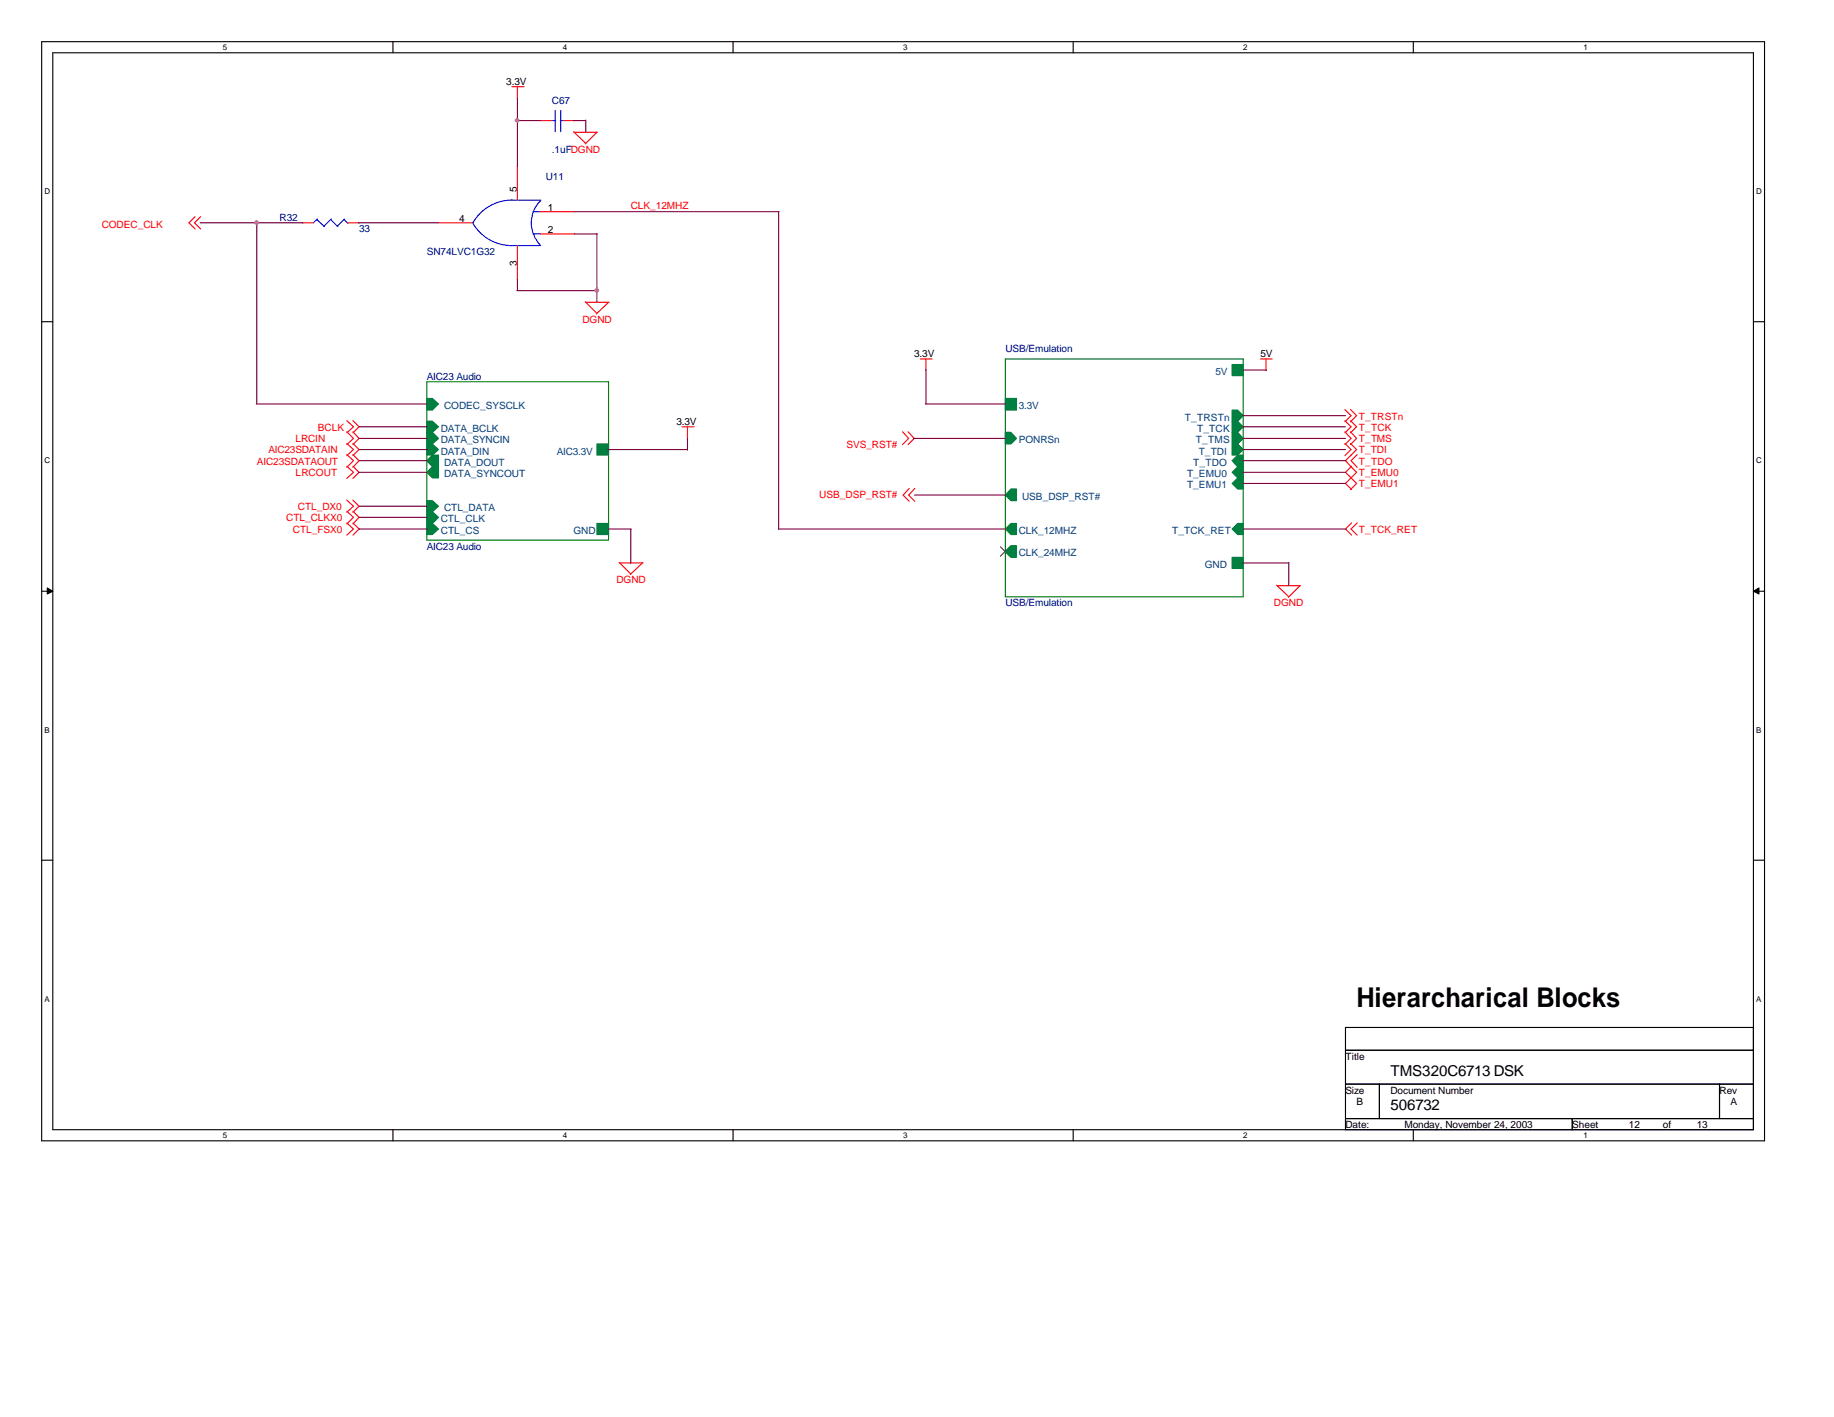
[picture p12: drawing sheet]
<svg xmlns="http://www.w3.org/2000/svg" width="279mm" height="216mm" viewBox="0 0 279 216" stroke-linecap="round" stroke-linejoin="round" font-family="sans-serif">
<g fill="none" stroke="#000" stroke-width=".17">
<path d="M6.3 6.3h262.5v167.5h-262.5zM8 8h259.1v164.1h-259.1zM59.9 6.3v1.7M111.7 6.3v1.7M163.5 6.3v1.7M215.3 6.3v1.7M6.3 49h1.7M267.1 49h1.7M6.3 90.1h1.7M267.1 90.1h1.7M6.3 131.1h1.7M267.1 131.1h1.7"/>
<path d="M267.1 156.5h-62.1v15.6M59.9 172.1v1.7M111.7 172.1v1.7M163.5 172.1v1.7M205 160h62.1M205 165.2h62.1M205 170.4h62.1M210.1 165.2v5.2M215.3 172.1v1.7M239.5 170.4v1.7M262 165.2v5.2"/>
</g>
<g fill="#000" stroke="#000" stroke-width=".15">
<path d="M7.2 89.6l.8 .5-.8 .4z" fill-rule="evenodd"/>
<path d="M267.1 90.1l.9-.5v.9z" fill-rule="evenodd"/>
</g>
<path d="M65 58.2h27.7v24.1h-27.7zM153.2 54.7h36.2v36.2h-36.2z" fill="none" stroke="#008000" stroke-width=".17"/>
<g fill="#008040" stroke="#008040" stroke-width=".17">
<path d="M187.7 55.5h1.7v1.7h-1.7z" fill-rule="evenodd"/>
<path d="M154 74.5h.9v1.8h-.9l-.8-.9z" fill-rule="evenodd"/>
<path d="M188.6 69.3h.8v1.8h-.8l-.9-.9z" fill-rule="evenodd"/>
<path d="M187.7 64.2h.9l.8 .8-.8 .9h-.9z" fill-rule="evenodd"/>
<path d="M187.7 65.9h.9l.8 .9-.8 .8h-.9z" fill-rule="evenodd"/>
<path d="M187.7 62.5h.9l.8 .8-.8 .9h-.9z" fill-rule="evenodd"/>
<path d="M188.6 71.1h.8v1.7h-.8l-.9-.8z" fill-rule="evenodd"/>
<path d="M188.6 72.8h.8v1.7h-.8l-.9-.8z" fill-rule="evenodd"/>
<path d="M187.7 67.6h.9l.8 .9-.8 .8h-.9z" fill-rule="evenodd"/>
<path d="M153.2 60.7h1.7v1.8h-1.7z" fill-rule="evenodd"/>
<path d="M153.2 65.9h.8l.9 .9-.9 .8h-.8z" fill-rule="evenodd"/>
<path d="M187.7 84.9h1.7v1.7h-1.7z" fill-rule="evenodd"/>
<path d="M188.6 79.8h.8v1.6h-.8l-.9-.8z" fill-rule="evenodd"/>
<path d="M154 79.8h.9v1.6h-.9l-.8-.8z" fill-rule="evenodd"/>
<path d="M154 83.1h.9v1.8h-.9l-.8-.8z" fill-rule="evenodd"/>
<path d="M90.9 79.8h1.8v1.6h-1.8z" fill-rule="evenodd"/>
<path d="M65 64.2h.9l.9 .8-.9 .9h-.9z" fill-rule="evenodd"/>
<path d="M65 65.9h.9l.9 .9-.9 .8h-.9z" fill-rule="evenodd"/>
<path d="M65 67.6h.9l.9 .9-.9 .8h-.9z" fill-rule="evenodd"/>
<path d="M65.9 69.3h.9v1.8h-.9l-.9-.9z" fill-rule="evenodd"/>
<path d="M65 76.3h.9l.9 .8-.9 .9h-.9z" fill-rule="evenodd"/>
<path d="M65 78h.9l.9 .8-.9 1h-.9z" fill-rule="evenodd"/>
<path d="M65 79.8h.9l.9 .8-.9 .8h-.9z" fill-rule="evenodd"/>
<path d="M65 60.7h.9l.9 .9-.9 .9h-.9z" fill-rule="evenodd"/>
<path d="M90.9 67.6h1.8v1.7h-1.8z" fill-rule="evenodd"/>
<path d="M65.9 71.1h.9v1.7h-.9l-.9-.8z" fill-rule="evenodd"/>
</g>
<path d="M152.4 83.3l1.5 1.5M153.9 83.2l-1.5 1.6" fill="none" stroke="#804000" stroke-width=".17"/>
<g fill="none" stroke="#f00" stroke-width=".17">
<path d="M78 13.2h1.8M78.8 13.2v1.9M82.3 18.4h1.8M85.8 18.4h1.7M29.7 33l-.9 1 .9 .9M30.6 33l-1 1 1 .9M46.1 34h1.7M52.9 34h1.8M66.8 34h5.2M78.8 25.3v5.2M78.8 37.4v5.2M82.3 32.3h5.2"/>
<path d="M82.3 35.6h5.2M87.4 20.1l1.8 1.7M87.5 20.2h3.5M90.9 20.2l-1.7 1.7M89.2 46l1.7 1.8M89.2 46.1h3.6M92.7 46.1l-1.9 1.7M140.2 54.7h1.8M141.1 54.7v1.8M192 54.7h1.8M192.9 54.7v1.8M52.8 77.9l1 .9-1 1"/>
<path d="M52.8 79.7l1 .9-1 .9M52.8 76.2l1 .9-1 1M52.8 64.1l1 .9-1 1M52.8 69.3l1 .9-1 1M52.8 71l1 1-1 .9M52.8 67.6l1 .9-1 .9M52.8 65.8l1 1-1 .9M53.8 77.9l.9 .9-.9 1M53.8 79.7l.9 .9-.9 .9M53.8 76.2l.9 .9-.9 1M53.8 64.1l.9 .9-.9 1M53.8 69.3l.9 .9-.9 1"/>
<path d="M53.8 71l.9 1-.9 .9M53.8 67.6l.9 .9-.9 .9M53.8 65.8l.9 1-.9 .9M103.9 65h1.8M104.7 65v1.9M137.5 65.8l.9 1-.9 .9M138.3 65.8l1 1-1 .9M138.5 74.4l-.9 1 .9 1M139.4 74.4l-1 1 1 1M204.9 67.6l.9 .9-.9 .9M204.9 65.8l.9 1-.9 .9M204.9 64.1l.9 .9-.9 1"/>
<path d="M204.9 62.4l.9 .9-.9 1M205.7 67.6l1 .9-1.7 1.7 .9 1M205.7 65.8l1 1-1 .9M205.7 64.1l1 .9-1 1M205.7 71l1 1-1.7 1.7 .9 .9M205.7 62.4l1 .9-1 1M205.9 71l-.9 1 1.7 1.7-1 .9M205.9 79.7l-.9 .9 .9 .9M206.8 69.3l-1 .9 1 1M206.8 79.7l-1 .9 1 .9M94.3 85.7l1.8 1.8M94.4 85.8h3.6"/>
<path d="M97.9 85.8l-1.9 1.7M194.5 89.2l1.8 1.7M194.6 89.2h3.5M198 89.2l-1.7 1.8"/>
</g>
<g fill="none" stroke="#00f" stroke-width=".17">
<path d="M84.1 18.4h.6M84.6 16.8v3.3M85.3 18.4h.5M85.4 16.8v3.3M48.3 33.4l1.1 1.1M48.3 33.4l-.5 .6M50.4 33.4l1.1 1.1M50.5 33.4l-1.1 1.1M52.4 33.4l.6 .6M52.5 33.4l-1.1 1.1M72 33.9a6.8 6.8 0 0 0 6 3.5h4.4M81.2 32.3h1.1"/>
<path d="M81.2 35.6h1.1M82.4 30.5h-4.4a6.8 6.8 0 0 0-5.9 3.5M82.4 30.6a4.6 4.6 0 0 0-1.5 3.4 5 5 0 0 0 1.4 3.3"/>
</g>
<g fill="none" stroke="#800040" stroke-width=".17">
<path d="M78.7 18.4h3.6M78.8 15v10.4M87.4 18.4h1.8M89.2 18.3v1.9M30.5 34h15.6M39.1 33.9v27.7M54.6 34h12.2M87.5 32.3h31.2M87.5 35.6h3.5M90.9 35.6v10.5M118.6 32.3v48.4M78.7 44.3h12.2"/>
<path d="M78.8 42.5v1.8M141.1 56.3v5.3M189.4 56.4h3.6M39 61.6h26M54.6 72h10.4M54.7 65h10.4M54.7 66.8h10.4M54.7 68.5h10.4M54.7 70.2h10.4M54.7 77.1h10.4M54.7 78.8h10.4M92.6 68.5h12.1"/>
<path d="M104.7 66.8v1.8M139.2 66.8h14M139.3 75.4h13.9M141 61.6h12.2M189.3 65h15.7M189.3 66.8h15.7M189.3 68.5h15.7M189.3 70.2h15.7M189.3 72h15.7M189.3 73.7h15.7M189.3 63.3h15.7M54.7 80.6h10.4"/>
<path d="M92.7 80.6h3.5M96.1 80.6v5.3M118.6 80.6h34.6M189.3 85.8h7M189.4 80.6h15.7M196.3 85.7v3.5"/>
</g>
<g fill="#f0f" stroke="#f0f" stroke-width=".17">
<circle cx="90.9" cy="44.2" r=".29"/>
<circle cx="78.8" cy="18.3" r=".29"/>
<circle cx="39.1" cy="33.9" r=".29"/>
</g>
<text font-size="4.1" x="206.7" y="153.5">Hierarcharical Blocks</text>
<g font-size="2.3">
<text x="211.8" y="164">TMS320C6713 DSK</text>
<text x="211.8" y="169.2">506732</text>
</g>
<g font-size="1.5">
<text x="77.1" y="13">3.3V</text>
<text x="78.7" y="29.3" transform="rotate(-90 78.7 29.3)">5</text>
<text x="69.9" y="33.9">4</text>
<text x="83.5" y="32.2">1</text>
<text x="83.5" y="35.6">2</text>
<text x="78.7" y="40.5" transform="rotate(-90 78.7 40.5)">3</text>
<text x="139.3" y="54.4">3.3V</text>
<text x="192" y="54.4">5V</text>
<text x="103" y="64.8">3.3V</text>
<text x="205" y="161.5">Title</text>
<text x="205" y="166.6">Size</text>
<text x="211.8" y="166.6">Document Number</text>
<text x="262" y="166.6">Rev</text>
<text x="205" y="171.9">Date:</text>
<text x="206.7" y="168.4">B</text>
<text x="214" y="171.9">Monday, November 24, 2003</text>
<text x="239.5" y="171.9">Sheet</text>
<text x="248.2" y="171.9">12</text>
<text x="253.3" y="171.9">of</text>
<text x="258.5" y="171.9">13</text>
<text x="263.7" y="168.4">A</text>
</g>
<g font-size="1.5" fill="#000080">
<text x="84.1" y="15.8">C67</text>
<text x="84.1" y="23.3">.1uFDGND</text>
<text x="83.1" y="27.4">U11</text>
<text x="42.6" y="33.7">R32</text>
<text x="54.7" y="35.4">33</text>
<text x="65" y="38.9">SN74LVC1G32</text>
<text x="153.2" y="53.7">USB/Emulation</text>
<text x="65" y="57.8">AIC23 Audio</text>
<text x="65" y="83.7">AIC23 Audio</text>
<text x="153.2" y="92.4">USB/Emulation</text>
</g>
<g font-size="1.5" fill="#f00">
<text x="15.5" y="34.7">CODEC_CLK</text>
<text x="96.1" y="31.9">CLK_12MHZ</text>
<text x="88.7" y="49.2">DGND</text>
<text x="48.4" y="65.6">BCLK</text>
<text x="207" y="65.6">T_TCK</text>
<text x="207" y="63.9">T_TRSTn</text>
<text x="39.1" y="70.8">AIC23SDATAOUT</text>
<text x="40.9" y="69.1">AIC23SDATAIN</text>
<text x="45" y="67.3">LRCIN</text>
<text x="128.9" y="68.2">SVS_RST#</text>
<text x="207" y="69.1">T_TDI</text>
<text x="207" y="67.3">T_TMS</text>
<text x="207" y="70.8">T_TDO</text>
<text x="45" y="72.6">LRCOUT</text>
<text x="45.4" y="77.7">CTL_DX0</text>
<text x="124.8" y="75.9">USB_DSP_RST#</text>
<text x="207" y="72.6">T_EMU0</text>
<text x="207" y="74.3">T_EMU1</text>
<text x="43.6" y="79.4">CTL_CLKX0</text>
<text x="44.6" y="81.2">CTL_FSX0</text>
<text x="207" y="81.2">T_TCK_RET</text>
<text x="93.9" y="88.9">DGND</text>
<text x="194.1" y="92.4">DGND</text>
</g>
<g font-size="1.5" fill="#004080">
<text x="185.2" y="57.2">5V</text>
<text x="67.1" y="65.8">DATA_BCLK</text>
<text x="67.6" y="62.3">CODEC_SYSCLK</text>
<text x="155.2" y="62.3">3.3V</text>
<text x="180.5" y="64.1">T_TRSTn</text>
<text x="182.4" y="65.8">T_TCK</text>
<text x="67.1" y="67.5">DATA_SYNCIN</text>
<text x="67.1" y="69.3">DATA_DIN</text>
<text x="67.6" y="71">DATA_DOUT</text>
<text x="84.8" y="69.3">AIC3.3V</text>
<text x="155.2" y="67.5">PONRSn</text>
<text x="181.8" y="71">T_TDO</text>
<text x="182.2" y="67.5">T_TMS</text>
<text x="182.6" y="69.3">T_TDI</text>
<text x="67.6" y="77.9">CTL_DATA</text>
<text x="67.6" y="72.7">DATA_SYNCOUT</text>
<text x="155.7" y="76.1">USB_DSP_RST#</text>
<text x="180.8" y="72.7">T_EMU0</text>
<text x="180.8" y="74.4">T_EMU1</text>
<text x="67.1" y="79.6">CTL_CLK</text>
<text x="67.1" y="81.4">CTL_CS</text>
<text x="87.4" y="81.4">GND</text>
<text x="155.2" y="81.4">CLK_12MHZ</text>
<text x="178.6" y="81.4">T_TCK_RET</text>
<text x="155.2" y="84.8">CLK_24MHZ</text>
<text x="183.6" y="86.5">GND</text>
</g>
<g font-size="1.2">
<text x="34" y="7.6">5</text>
<text x="85.8" y="7.6">4</text>
<text x="137.6" y="7.6">3</text>
<text x="189.4" y="7.6">2</text>
<text x="241.2" y="7.6">1</text>
<text x="6.8" y="29.6">D</text>
<text x="267.5" y="29.6">D</text>
<text x="6.8" y="70.6">C</text>
<text x="267.5" y="70.6">C</text>
<text x="6.8" y="111.7">B</text>
<text x="267.5" y="111.7">B</text>
<text x="6.8" y="152.7">A</text>
<text x="267.5" y="152.7">A</text>
<text x="34" y="173.4">5</text>
<text x="85.8" y="173.4">4</text>
<text x="137.6" y="173.4">3</text>
<text x="189.4" y="173.4">2</text>
<text x="241.2" y="173.4">1</text>
</g>
</svg>
